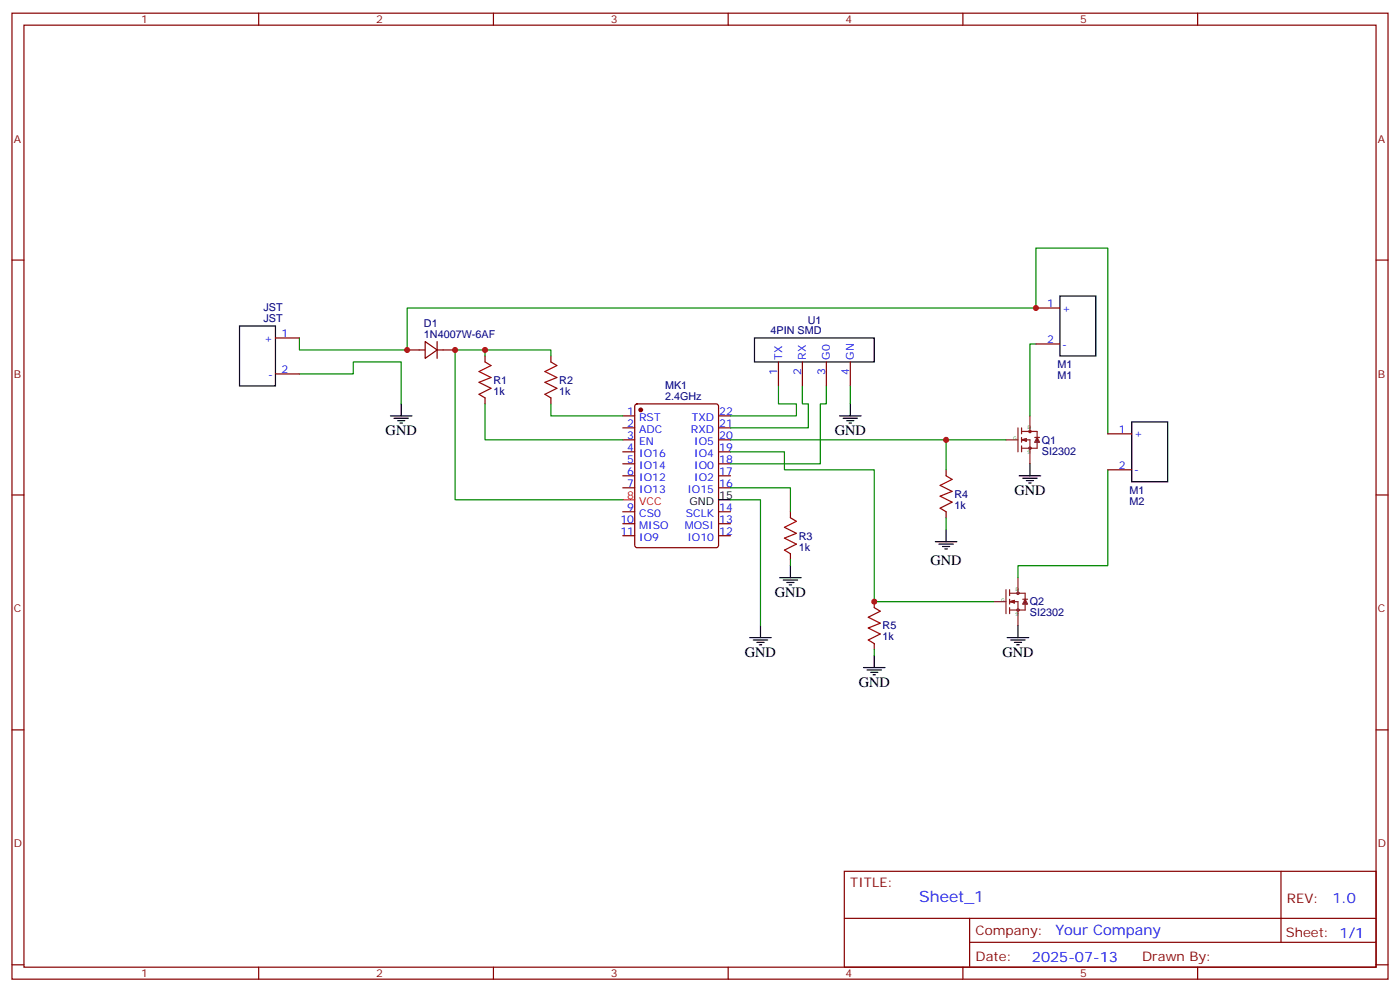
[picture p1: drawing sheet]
<svg xmlns="http://www.w3.org/2000/svg" width="412mm" height="292mm" viewBox="0 0 412 292" stroke-linecap="round" stroke-linejoin="round" font-family="sans-serif">
<g fill="none" stroke="#870000" stroke-width=".35">
<path d="M3.5 3.9h405.4v284.3h-405.4zM7.1 7.4h398.2v277.3h-398.2zM76.2 3.9v3.5M145.3 3.9v3.5M214.5 3.9v3.5M283.6 3.9v3.5M352.8 3.9v3.5M3.5 76.6h3.6M405.3 76.6h3.6M81.1 99.5h7.1M305.2 90.7h7M81.1 110.1h7.1"/>
<path d="M119.9 103h5.3M125.2 100.5l3.6 2.5-3.6 2.5zM128.8 103h5.3M128.8 100.5v5M142.9 104.8v1.7M142.9 117.1v1.8M162.3 104.8v1.7M162.3 117.1v1.8M187.2 119.1l.5-.2h23.3l.6 .4 .1 41.2-.5 .7h-23.5l-.7-.4v-41.2zM229.3 106.5v7.1M236.4 106.5v7.1M243.4 106.5v7.1"/>
<path d="M250.5 106.5v7.1M305.2 101.2h7M183.4 122.4h3.6M183.4 125.9h3.6M183.4 129.5h3.6M183.4 133h3.6M183.4 136.5h3.6M211.7 122.4h3.5M211.7 125.9h3.5M211.7 129.5h3.5M211.7 133h3.5M211.7 136.5h3.5"/>
<path d="M278.7 138.3v1.8M326.3 127.7h7.1M326.3 138.3h7.1M3.5 145.7h3.6M183.4 140.1h3.6M183.4 143.6h3.6M183.4 150.6h3.6M183.4 154.2h3.6M183.4 157.7h3.6M211.7 140.1h3.5M211.7 143.6h3.5M211.7 150.6h3.5"/>
<path d="M211.7 154.2h3.5M211.7 157.7h3.5M232.8 150.6v1.8M278.7 150.6v1.8M405.3 145.7h3.6M232.8 163v1.7M257.5 177.1v1.8M257.5 189.4v1.8M3.5 214.8h3.6M405.3 214.8h3.6M248.7 256.5h156.6v28.2h-156.6zM377.3 256.5v20.9"/>
<path d="M248.7 270.3h156.5M285.6 277.4h119.6M285.6 270.3v14.1M3.5 284h3.6M76.2 284.7v3.5M145.3 284.7v3.5M214.5 284.7v3.5M283.6 284.7v3.5M352.8 284.7v3.5M405.3 284h3.6"/>
</g>
<circle cx="188.7" cy="120.7" r=".53" fill="#870000" stroke="#870000" stroke-width=".35"/>
<path d="M183.4 147.1h3.6" fill="none" stroke="#f00" stroke-width=".35"/>
<g fill="none" stroke="#000" stroke-width=".35">
<path d="M70.6 96h10.5v17.6h-10.5zM222.2 99.5h35.3v7h-35.3zM312.2 87.1h10.6v17.7h-10.6zM118.2 118.9v3.5M250.5 118.9v3.5M115 122.4h6.4M116.1 123.1h4.2M117.1 123.8h2.1M117.8 124.5h.7M247.3 122.4h6.3M248.4 123.1h4.2M249.4 123.8h2.1"/>
<path d="M250.1 124.5h.7M303.4 136.5v3.6M333.4 124.2h10.6v17.6h-10.6zM211.7 147.1h3.5M275.5 159.5h6.4M278.7 155.9v3.6M300.2 140.1h6.4M301.3 140.8h4.2M302.3 141.5h2.1M303 142.2h.7M229.7 170h6.3M230.7 170.7h4.2"/>
<path d="M231.8 171.4h2.1M232.5 172.2h.7M232.8 166.5v3.5M276.6 160.2h4.2M277.6 160.9h2.2M278.3 161.6h.7M220.8 187.7h6.4M221.9 188.4h4.2M223 189.1h2.1M223.7 189.8h.7M224 184.1v3.6M254.4 196.5h6.3"/>
<path d="M255.4 197.2h4.2M256.5 197.9h2.1M257.2 198.6h.7M257.5 193v3.5M296.7 187.7h6.3M297.7 188.4h4.3M298.8 189.1h2.1M299.5 189.8h.7M299.9 184.1v3.6"/>
</g>
<path d="M142.9 106.5l1.7 1.1-3.5 1.8 3.5 1.7-3.5 1.4 3.5 1.8-3.5 1.8 1.8 1M162.3 106.5l1.7 1.1-3.5 1.8 3.5 1.7-3.5 1.4 3.5 1.8-3.5 1.8 1.8 1M232.8 152.4l1.8 1.1-3.5 1.7 3.5 1.8-3.5 1.4 3.5 1.8-3.5 1.7 1.7 1.1M278.7 140.1l1.8 1-3.6 1.8 3.6 1.7-3.6 1.4 3.6 1.8-3.6 1.8 1.8 1M257.5 178.9l1.8 1-3.5 1.8 3.5 1.7-3.5 1.5 3.5 1.7-3.5 1.8 1.7 1" fill="none" stroke="#a10000" stroke-width=".35"/>
<g fill="none" stroke="#8c2424" stroke-width=".35">
<path d="M296.3 129.5h3.6M299.9 125.9v7.1M300.9 127h4.6v2.5M300.9 129.5h2.5v7M300.9 125.9v1.8M300.9 128.8v1.4M300.9 131.2v1.8M300.9 129.5l1.4 .3M301.6 129.5l.7 .3M302.3 129.1l-1.4 .4M302.3 129.1v.7M302.3 129.1l-1 .4 1 .3"/>
<path d="M303.4 122.4v4.6M304.8 128.8h1.4M305.5 129.8v2.1h-4.6M305.5 128.8l.7 1.4h-1.4zM305.5 129.5l.4 .7M305.5 129.5l-.3 .7M305.5 129.5l.4 .3M305.5 129.5l-.3 .3M292.8 177.1h3.5M296.3 173.6v7M297.4 174.6h4.6v2.5M297.4 177.1h2.5v7"/>
<path d="M297.4 173.6v1.7M297.4 176.4v1.4M297.4 178.9v1.7M297.4 177.1l1.4 .3M298.1 177.1l.7 .3M298.8 176.7l-1.4 .4M298.8 176.7v.7M298.8 176.7l-1.1 .4 1.1 .3M299.9 170v4.6M301.3 176.4h1.4M302 177.4v2.2h-4.6M302 176.4l.7 1.4h-1.4z"/>
<path d="M302 177.1l.3 .7M302 177.1l-.4 .7M302 177.1l.3 .3M302 177.1l-.4 .3"/>
<circle cx="303.4" cy="131.9" r=".35"/>
<circle cx="303.4" cy="127" r=".35"/>
<circle cx="299.9" cy="174.6" r=".35"/>
<circle cx="299.9" cy="179.6" r=".35"/>
</g>
<g fill="none" stroke="#008700" stroke-width=".35">
<path d="M88.2 99.5v3.5h31.7v-12.3h185.3v-17.7h21.1v54.7M88.2 110.1h15.9v-3.6h14.1v12.4M142.9 118.9v10.6h40.5M142.9 103v1.8M162.3 118.9v3.5h21.1M162.3 104.8v-1.8h-28.2v44.1h49.3M229.3 113.6v5.3h5.3v3.5h-19.4M236.4 113.6v5.3h1.7v7h-22.9M243.4 113.6v5.3h-1.7v17.6h-26.5M250.5 113.6v5.3M305.2 101.2h-1.8v21.2M215.2 133h15.9v5.3h26.4v38.8h35.3"/>
<path d="M215.2 129.5h81.1M278.7 129.5v8.8M326.3 138.3v28.2h-26.4v3.5M215.2 143.6h17.6v7M215.2 147.1h8.8v37M278.7 152.4v3.5M232.8 164.7v1.8M257.5 191.2v1.8"/>
</g>
<g fill="#c00">
<circle cx="257.5" cy="177.1" r=".88"/>
<circle cx="142.9" cy="103" r=".88"/>
<circle cx="305.2" cy="90.7" r=".88"/>
<circle cx="278.7" cy="129.5" r=".88"/>
<circle cx="119.9" cy="103" r=".88"/>
<circle cx="134.1" cy="103" r=".88"/>
</g>
<text font-size="4.6" fill="#00f" x="270.8" y="265.5">Sheet_1</text>
<g font-size="4.2">
<text x="113.6" y="128.1">GND</text>
<text x="245.9" y="128.1">GND</text>
<text x="298.8" y="145.7">GND</text>
<text x="274.1" y="166.2">GND</text>
<text x="228.2" y="175.7">GND</text>
<text x="219.4" y="193.3">GND</text>
<text x="295.3" y="193.3">GND</text>
<text x="252.9" y="202.1">GND</text>
</g>
<g font-size="4.2" fill="#00f">
<text x="392.5" y="265.7">1.0</text>
<text x="310.9" y="275.3">Your Company</text>
<text x="304" y="283.1">2025-07-13</text>
</g>
<g font-size="3.9" fill="#800">
<text x="250.5" y="261.1">TITLE:</text>
<text x="379.1" y="265.7">REV:</text>
<text x="287.4" y="275.3">Company:</text>
<text x="378.7" y="275.9">Sheet: 1/1</text>
<text x="287.4" y="282.9">Date:</text>
<text x="336.4" y="283">Drawn By:</text>
</g>
<g font-size="3.2" fill="#800">
<text x="41.6" y="6.9">1</text>
<text x="110.8" y="6.9">2</text>
<text x="179.9" y="6.9">3</text>
<text x="249.1" y="6.9">4</text>
<text x="318.2" y="6.9">5</text>
<text x="4.1" y="42">A</text>
<text x="405.9" y="42">A</text>
<text x="4.1" y="111.1">B</text>
<text x="405.9" y="111.1">B</text>
<text x="4.1" y="180.3">C</text>
<text x="405.9" y="180.3">C</text>
<text x="4.1" y="249.4">D</text>
<text x="405.9" y="249.4">D</text>
<text x="41.6" y="287.7">1</text>
<text x="110.8" y="287.7">2</text>
<text x="179.9" y="287.7">3</text>
<text x="249.1" y="287.7">4</text>
<text x="318.2" y="287.7">5</text>
</g>
<g font-size="3.2" fill="#000080">
<text x="77.6" y="94.9">JST</text>
<text x="77.6" y="91.7">JST</text>
<text x="237.9" y="95.2">U1</text>
<text x="124.9" y="99.5">1N4007W-6AF</text>
<text x="124.9" y="96.3">D1</text>
<text x="227" y="98.4">4PIN SMD</text>
<text x="145.3" y="113">R1</text>
<text x="164.7" y="113">R2</text>
<text x="311.5" y="108.3">M1</text>
<text x="311.5" y="111.5">M1</text>
<text x="145.3" y="116.2">1k</text>
<text x="164.7" y="116.2">1k</text>
<text x="195.9" y="117.7">2.4GHz</text>
<text x="195.9" y="114.5">MK1</text>
<text x="306.9" y="130.6">Q1</text>
<text x="306.9" y="133.8">SI2302</text>
<text x="281.2" y="149.7">1k</text>
<text x="281.2" y="146.5">R4</text>
<text x="332.7" y="145.3">M1</text>
<text x="332.7" y="148.5">M2</text>
<text x="235.3" y="158.8">R3</text>
<text x="235.3" y="162.1">1k</text>
<text x="303.4" y="178.2">Q2</text>
<text x="260" y="185.3">R5</text>
<text x="303.4" y="181.5">SI2302</text>
<text x="260" y="188.5">1k</text>
</g>
<g font-size="3.2" fill="#00f">
<text x="308.4" y="90.3">1</text>
<text x="312.9" y="91.7">+</text>
<text x="77.8" y="100.5">+</text>
<text x="82.9" y="99.1">1</text>
<text x="308.4" y="100.9">2</text>
<text x="230.4" y="105.8" transform="rotate(-90 230.4 105.8)">TX</text>
<text x="237.4" y="105.8" transform="rotate(-90 237.4 105.8)">RX</text>
<text x="244.5" y="105.8" transform="rotate(-90 244.5 105.8)">G0</text>
<text x="251.5" y="105.8" transform="rotate(-90 251.5 105.8)">GN</text>
<text x="312.9" y="102.3">-</text>
<text x="79" y="111.1">-</text>
<text x="82.9" y="109.7">2</text>
<text x="229" y="110.3" transform="rotate(-90 229 110.3)">1</text>
<text x="236" y="110.3" transform="rotate(-90 236 110.3)">2</text>
<text x="243.1" y="110.3" transform="rotate(-90 243.1 110.3)">3</text>
<text x="250.1" y="110.3" transform="rotate(-90 250.1 110.3)">4</text>
<text x="184.8" y="122.1">1</text>
<text x="184.8" y="125.6">2</text>
<text x="188.3" y="123.8">RST</text>
<text x="203.8" y="123.8">TXD</text>
<text x="211.8" y="125.6">21</text>
<text x="211.8" y="122.1">22</text>
<text x="184.8" y="129.1">3</text>
<text x="188.3" y="127.4">ADC</text>
<text x="188.3" y="130.9">EN</text>
<text x="203.5" y="127.4">RXD</text>
<text x="204.5" y="130.9">IO5</text>
<text x="211.8" y="129.1">20</text>
<text x="329.6" y="127.4">1</text>
<text x="334.1" y="128.8">+</text>
<text x="184.8" y="132.6">4</text>
<text x="184.8" y="136.2">5</text>
<text x="188.3" y="134.4">IO16</text>
<text x="188.3" y="137.9">IO14</text>
<text x="204.5" y="137.9">IO0</text>
<text x="204.5" y="134.4">IO4</text>
<text x="211.8" y="136.2">18</text>
<text x="211.8" y="132.6">19</text>
<text x="329.6" y="137.9">2</text>
<text x="184.8" y="139.7">6</text>
<text x="184.8" y="143.2">7</text>
<text x="188.3" y="141.5">IO12</text>
<text x="204.5" y="141.5">IO2</text>
<text x="211.8" y="143.2">16</text>
<text x="211.8" y="139.7">17</text>
<text x="334.1" y="139.3">-</text>
<text x="188.3" y="145">IO13</text>
<text x="202.5" y="145">IO15</text>
<text x="182.8" y="153.8">10</text>
<text x="184.8" y="150.3">9</text>
<text x="188.3" y="152">CS0</text>
<text x="188.3" y="155.6">MISO</text>
<text x="201.7" y="155.6">MOSI</text>
<text x="202" y="152">SCLK</text>
<text x="211.8" y="153.8">13</text>
<text x="211.8" y="150.3">14</text>
<text x="182.8" y="157.3">11</text>
<text x="188.3" y="159.1">IO9</text>
<text x="202.5" y="159.1">IO10</text>
<text x="211.8" y="157.3">12</text>
</g>
<g font-size="3.2" fill="#f00">
<text x="184.8" y="146.8">8</text>
<text x="188.3" y="148.5">VCC</text>
</g>
<g font-size="3.2">
<text x="203.1" y="148.5">GND</text>
<text x="211.8" y="146.8">15</text>
</g>
<g font-size="1.4" fill="#238d23">
<text x="298.4" y="129.5">G</text>
<text x="302.7" y="126.3">D</text>
<text x="302.7" y="133.7">S</text>
<text x="299.2" y="173.9">D</text>
<text x="294.9" y="177.1">G</text>
<text x="299.2" y="181.3">S</text>
</g>
</svg>
